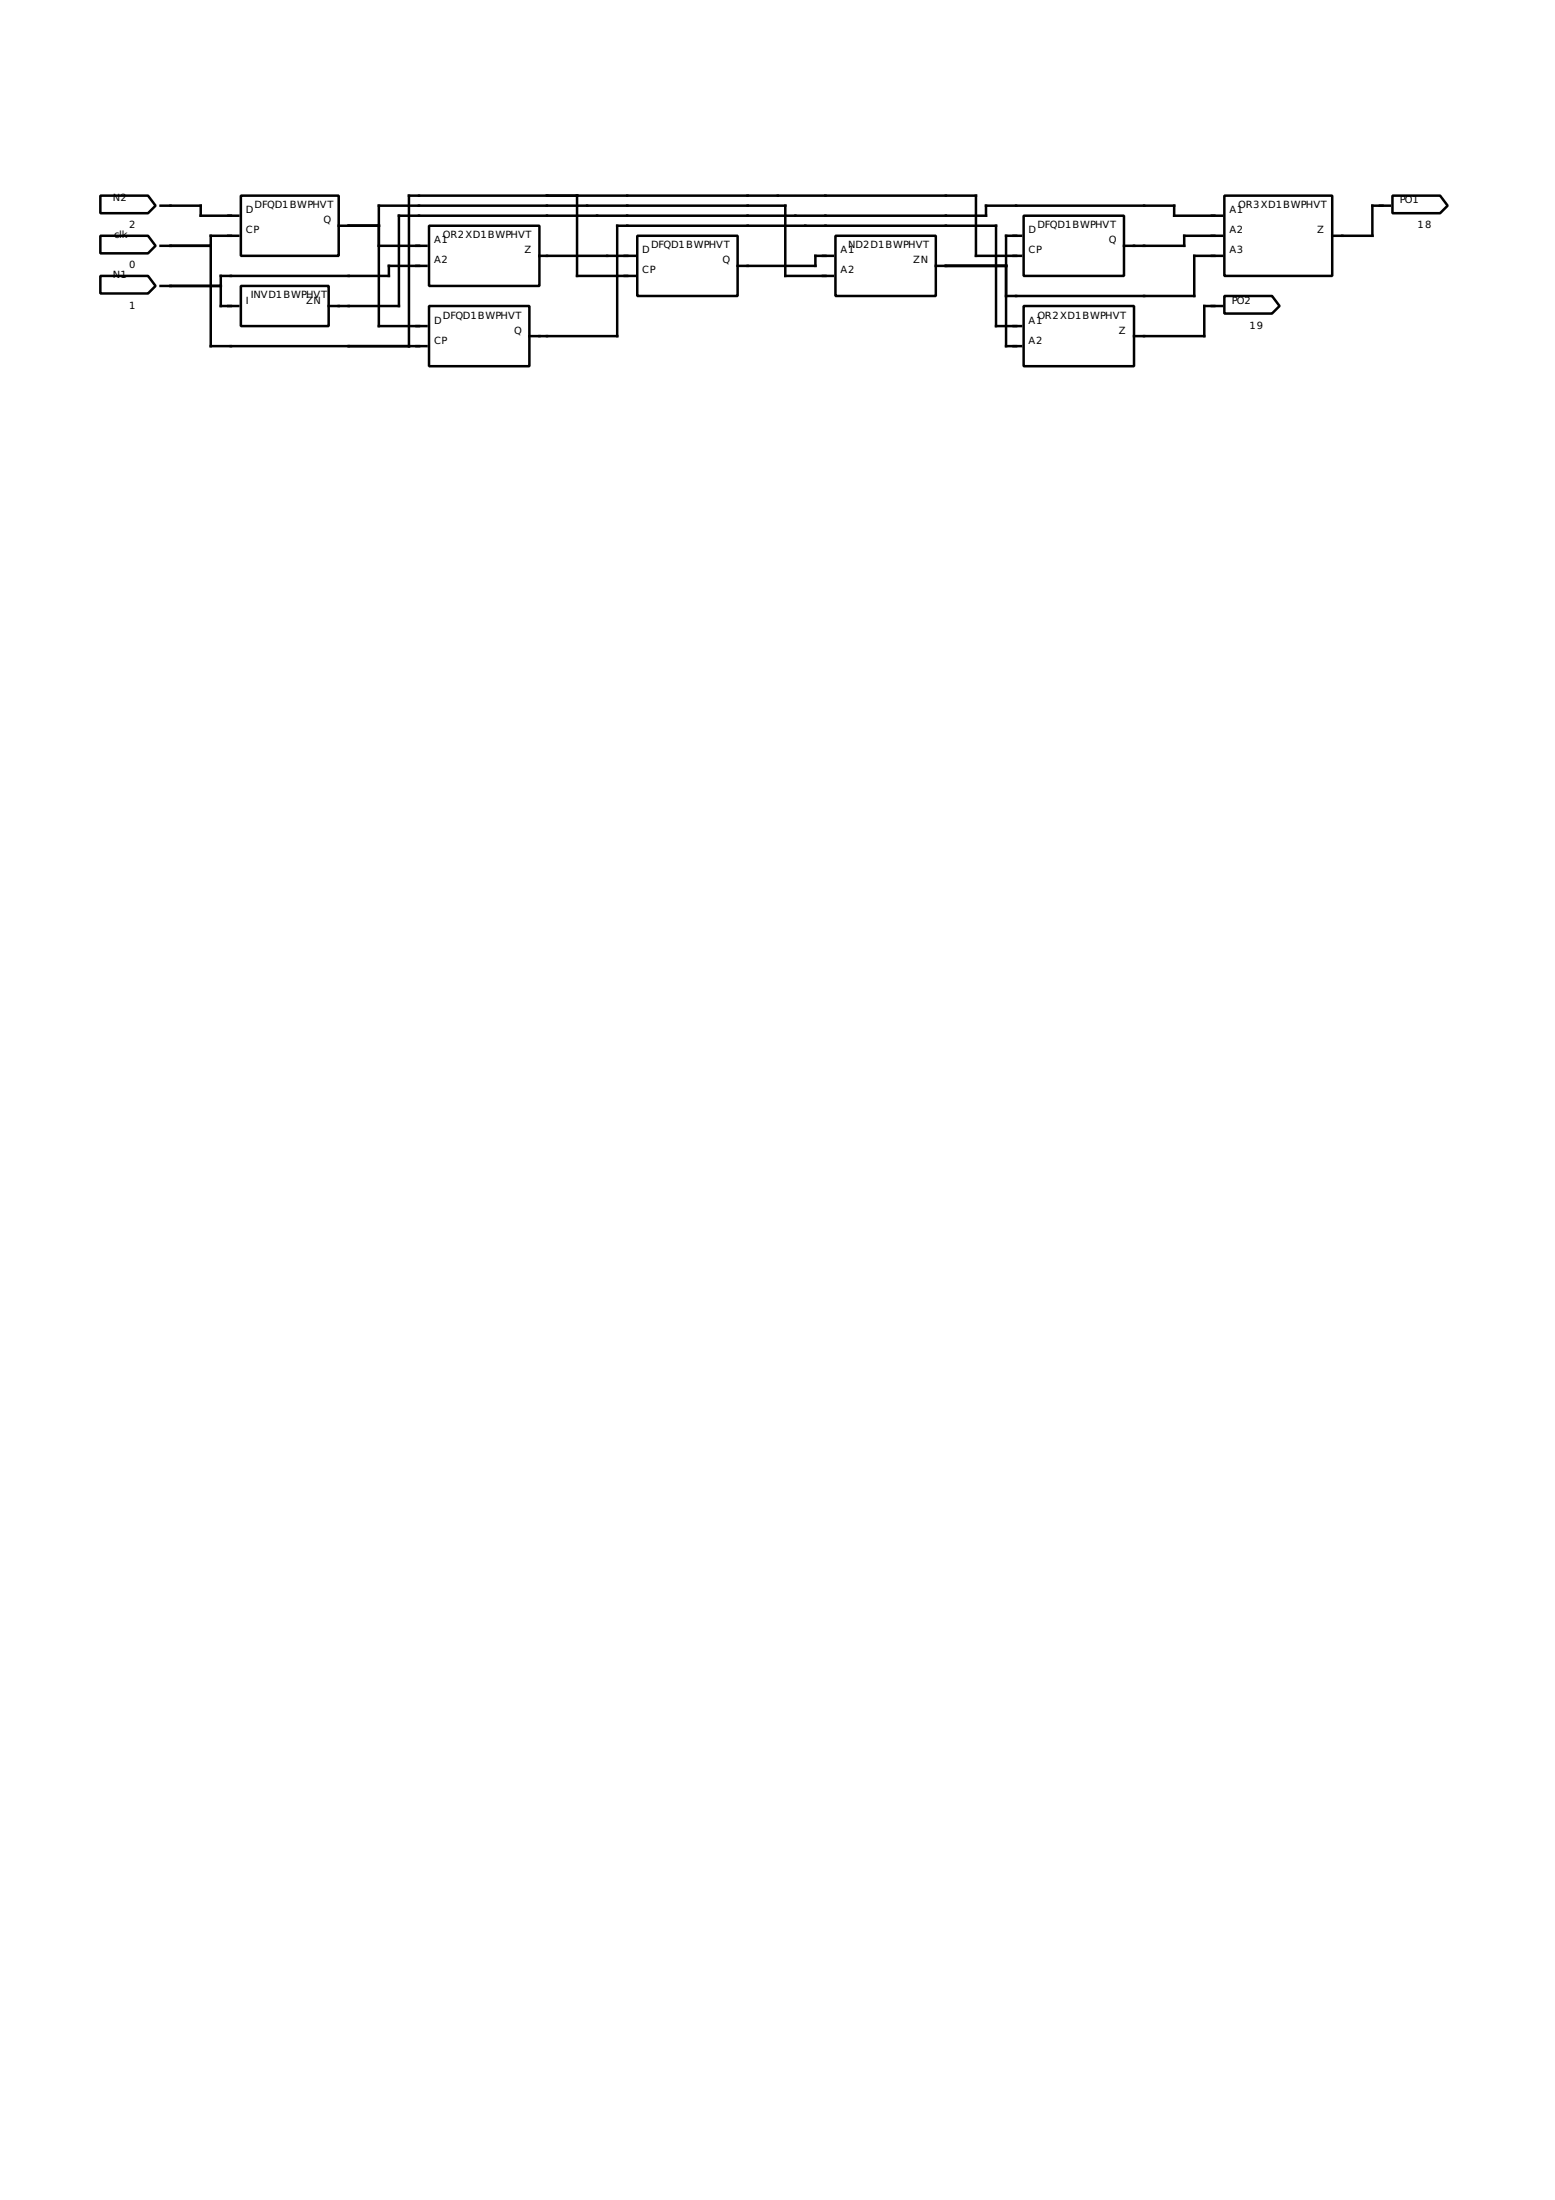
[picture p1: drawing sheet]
<svg xmlns="http://www.w3.org/2000/svg" width="210mm" height="297mm" viewBox="0 0 210 297" stroke-linecap="round" stroke-linejoin="round" font-family="sans-serif">
<g fill="none" stroke="#000" stroke-width=".34">
<path d="M13.5 26.4h6.5l1 1.4-1 1h-6.5zM13.5 31.8h6.5l1 1.4-1 1h-6.5zM13.5 37.3h6.5l1 1.3-1 1h-6.5zM21.7 27.8h5.4v1.3h5.1M21.7 33.2h6.7M21.7 38.6h8.1M32.2 31.8h-3.8v14.9h29.2M32.5 26.4h13.2v8.1h-13.2zM32.5 38.6h11.9v5.4h-11.9zM45.7 30.5h5.4M51.1 33.2h6.5M57.6 35.9h-5.1v1.4h-22.7v4h2.4"/>
<path d="M57.9 30.5h14.9v8.1h-14.9zM72.8 34.5h12.9M77.9 26.4v10.9h7.8M86 31.8h13.6v8.2h-13.6zM112.4 37.3h-6.4v-9.5h-54.9v16.2h6.5M112.4 34.5h-2.3v1.4h-10.5M112.8 31.8h13.5v8.2h-13.5zM126.3 35.9h9.5M137.8 31.8h-2v14.9h2M137.8 34.5h-6.1v-8.1h-76.5v20.3M138.2 29.1h13.5v8.2h-13.5zM164.9 29.1h-6.4v-1.3h-25.4v1.3h-79.3v12.2h-9.4"/>
<path d="M164.9 31.8h-5v1.4h-8.2M164.9 34.5h-3.7v5.5h-25.4M165.3 26.4h14.5v10.9h-14.5zM165.3 40h6.4l1 1.3-1 1h-6.4zM187.6 27.8h-2.3v4h-5.5M188 26.4h6.4l1 1.4-1 1h-6.4zM57.9 41.3h13.6v8.1h-13.6zM137.8 44h-3.3v-13.5h-51.2v14.9h-11.8M138.2 41.3h14.9v8.1h-14.9zM164.9 41.3h-2.3v4.1h-9.5"/>
</g>
<g font-size="1.3">
<text x="15.2" y="27.1">N2</text>
<text x="33.2" y="28.8">D</text>
<text x="34.4" y="28.1">DFQD1BWPHVT</text>
<text x="165.9" y="28.8">A1</text>
<text x="167.1" y="28.1">OR3XD1BWPHVT</text>
<text x="189" y="27.4">PO1</text>
<text x="15.4" y="32.2">clk</text>
<text x="17.4" y="30.8">2</text>
<text x="33.2" y="31.5">CP</text>
<text x="43.7" y="30.1">Q</text>
<text x="58.6" y="32.9">A1</text>
<text x="58.6" y="35.6">A2</text>
<text x="59.8" y="32.2">OR2XD1BWPHVT</text>
<text x="70.8" y="34.2">Z</text>
<text x="86.7" y="34.2">D</text>
<text x="87.9" y="33.5">DFQD1BWPHVT</text>
<text x="97.5" y="35.6">Q</text>
<text x="113.5" y="34.2">A1</text>
<text x="114.5" y="33.5">ND2D1BWPHVT</text>
<text x="123.3" y="35.6">ZN</text>
<text x="138.9" y="31.5">D</text>
<text x="138.9" y="34.2">CP</text>
<text x="140" y="30.8">DFQD1BWPHVT</text>
<text x="149.7" y="32.9">Q</text>
<text x="165.9" y="31.5">A2</text>
<text x="165.9" y="34.2">A3</text>
<text x="177.8" y="31.5">Z</text>
<text x="191.3" y="30.8">18</text>
<text x="15.2" y="37.6">N1</text>
<text x="17.4" y="36.2">0</text>
<text x="17.4" y="41.7">1</text>
<text x="33.2" y="41">I</text>
<text x="33.9" y="40.3">INVD1BWPHVT</text>
<text x="41.3" y="41">ZN</text>
<text x="86.7" y="36.9">CP</text>
<text x="113.5" y="36.9">A2</text>
<text x="166.3" y="41">PO2</text>
<text x="58.6" y="43.7">D</text>
<text x="58.6" y="46.4">CP</text>
<text x="59.8" y="43">DFQD1BWPHVT</text>
<text x="69.4" y="45">Q</text>
<text x="138.9" y="43.7">A1</text>
<text x="138.9" y="46.4">A2</text>
<text x="140" y="43">OR2XD1BWPHVT</text>
<text x="151" y="45">Z</text>
<text x="168.7" y="44.4">19</text>
</g>
</svg>
